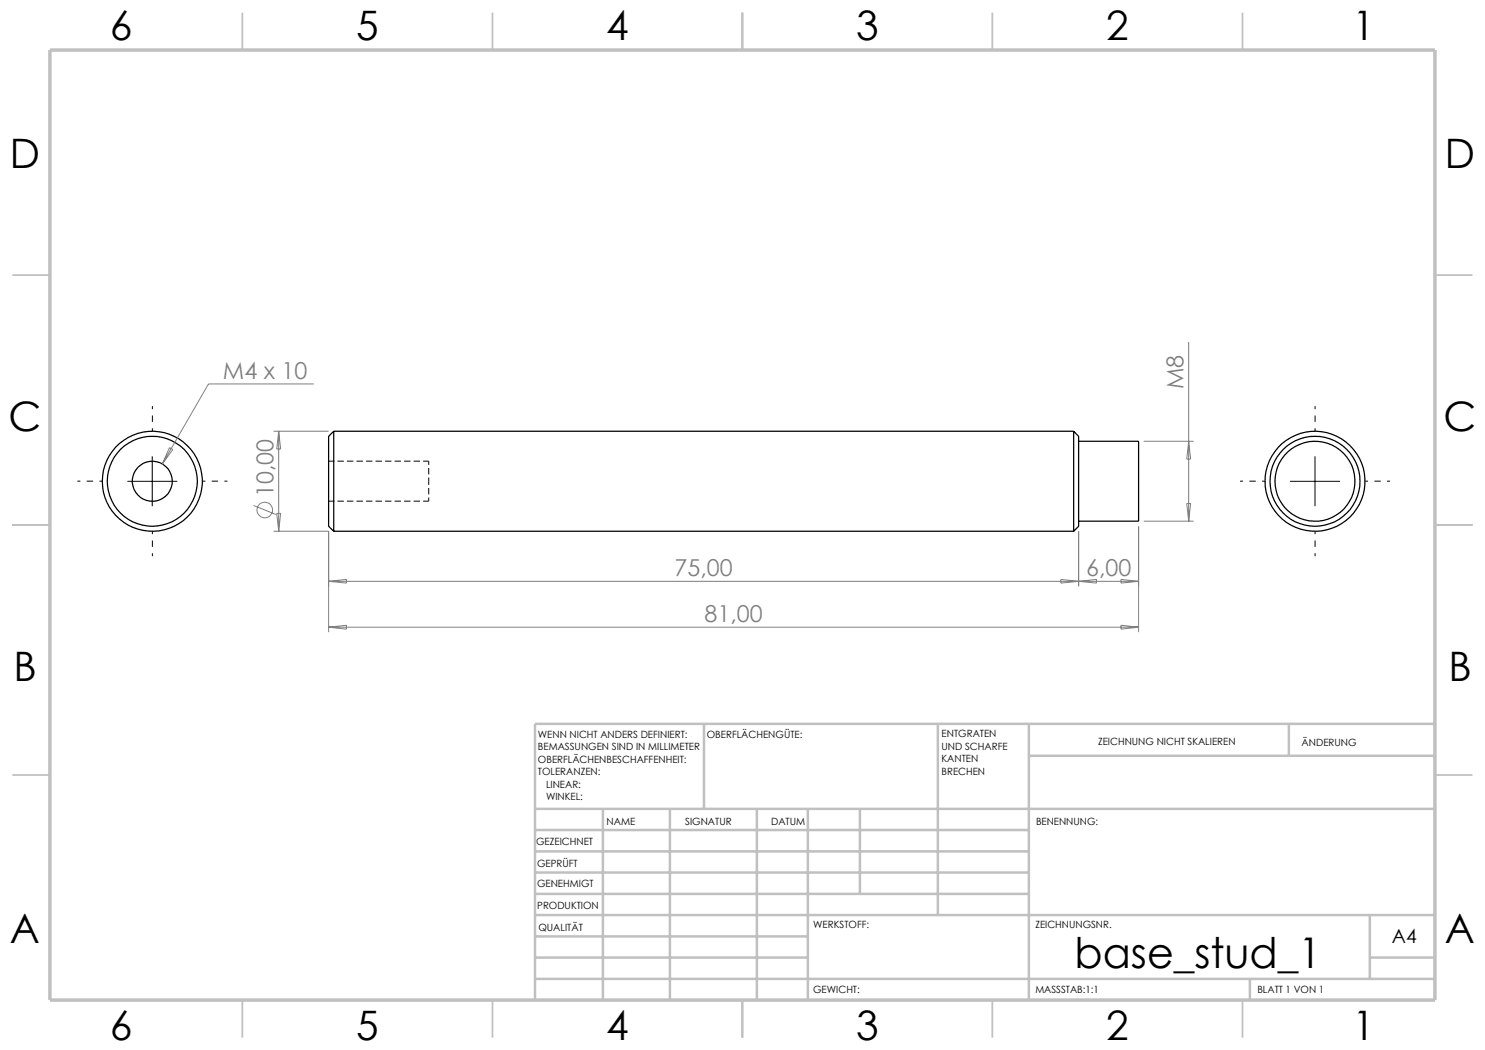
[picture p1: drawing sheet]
<svg xmlns="http://www.w3.org/2000/svg" width="297mm" height="210mm" viewBox="0 0 297 210" stroke-linecap="round" stroke-linejoin="round" font-family="sans-serif">
<g fill="none" stroke="#000" stroke-width=".25">
<path d="M66.7 86.2l-1 1.1v18l1 .9M66.7 86.2v20M66.7 86.2h148M214.7 86.2v20M214.7 86.2l1 1.1v18l-1 .9M215.7 88.3h12v15.9h-12M66.7 106.2h148"/>
<circle cx="30.5" cy="96.3" r="9"/>
<circle cx="30.5" cy="96.2" r="4"/>
<circle cx="30.5" cy="96.3" r="10"/>
<circle cx="263" cy="96.2" r="8"/>
<circle cx="263" cy="96.3" r="10"/>
<circle cx="263" cy="96.3" r="9"/>
</g>
<path d="M85.7 96.2v-4M85.7 100.2v-4" fill="none" stroke="#000" stroke-width=".2" stroke-dasharray="1.3 .6" stroke-dashoffset=".5" stroke-linecap="butt"/>
<path d="M85.7 92.2h-20M65.7 100.2h20" fill="none" stroke="#000" stroke-width=".2" stroke-dasharray="1.3 .6" stroke-dashoffset=".2" stroke-linecap="butt"/>
<g fill="none" stroke="#808080" stroke-width=".2">
<path d="M62.8 76.8h-21.1l-9.2 16M237.7 68.4v35.8M33.9 89.5l.7 .4-2.1 2.9zM54.7 86.2h11M55.7 86.2v20M55.7 86.2l.4 3.6h-.7zM228.7 88.3h10M237.7 88.3l.4 3.5h-.8zM50.7 101.1l4.5 1.8M54.7 106.2h11v20.2M55.4 102.7h.7l-.4 3.5zM65.7 116.3h162"/>
<path d="M65.7 116.3l3.6-.4v.7zM212.2 115.9l3.5 .4-3.5 .3zM215.7 116.3l3.6-.4v.7zM215.7 106.2v11.1M224.2 115.9l3.5 .4-3.5 .3zM227.7 105.3v21.1M228.7 104.2h10M237.3 100.7h.8l-.4 3.5zM65.7 125.4l3.6-.3v.7zM65.7 125.4h162M224.2 125.1l3.5 .3-3.5 .4z"/>
<circle cx="52.9" cy="102" r="1.55"/>
</g>
<path d="M20.5 96.2h-5M30.5 86.2v-5M40.5 96.2h5M253 96.2h-5M263 86.2v-5M273 96.2h5M30.5 106.2v5M263 106.2v5" fill="none" stroke="#000" stroke-width=".2" stroke-dasharray="15.2 1.3 1.3 1.3" stroke-dashoffset="14.6" stroke-linecap="butt"/>
<path d="M25.5 96.3h10M30.4 91.3v9.9M258 96.3h10M263 91.3v9.9" fill="none" stroke="#000" stroke-width=".2"/>
<g fill="none" stroke="#c0c0c0" stroke-width=".35">
<path d="M48.5 2.5v7.5M98.5 2.5v7.5M148.5 2.5v7.5M198.5 2.5v7.5M248.5 2.5v7.5M2.5 55h7.5M287 55h7.5M2.5 105h7.5M287 105h7.5M2.5 155h7.5M287 155h7.5M48.5 200v7.5"/>
<path d="M98.5 200v7.5M148.5 200v7.5M198.5 200v7.5M248.5 200v7.5"/>
</g>
<g fill="none" stroke="#c0c0c0" stroke-width=".5">
<path d="M140.8 144.8v17M187.6 144.8v38.2M205.8 144.8v55.2M205.8 151.2h81.2M257.8 144.8v6.4M287 144.8h-180v55.2M107 161.8h180M107 178.8h98.8M107 174.5h98.8M107 170.3h98.8M107 166h98.8M120.6 161.8v38.2"/>
<path d="M134 161.8v38.2M151.4 161.8v38.2M161.6 161.8v38.2M172 161.8v17M107 195.8h180M107 191.5h54.6M107 187.3h54.6M107 183h180M250 195.8v4.2M274 191.5h13M274 183v12.8"/>
</g>
<path d="M10 10h277v190h-277z" fill="none" stroke="#c0c0c0" stroke-width=".7" stroke-linecap="butt"/>
<text font-size="8.5" x="214.9" y="193.6">base_stud_1</text>
<g font-size="8.1">
<text x="22" y="8">6</text>
<text x="71.2" y="8">5</text>
<text x="121.2" y="8">4</text>
<text x="171.3" y="8">3</text>
<text x="221.3" y="8">2</text>
<text x="270.5" y="8">1</text>
<text x="2" y="33.6">D</text>
<text x="289" y="33.6">D</text>
<text x="1.7" y="86.1">C</text>
<text x="288.7" y="86.1">C</text>
<text x="2.7" y="136.1">B</text>
<text x="289.7" y="136.1">B</text>
<text x="2" y="188.6">A</text>
<text x="289" y="188.6">A</text>
<text x="22" y="208">6</text>
<text x="71.2" y="208">5</text>
<text x="121.2" y="208">4</text>
<text x="171.3" y="208">3</text>
<text x="221.3" y="208">2</text>
<text x="270.5" y="208">1</text>
</g>
<g font-size="4.7" fill="#808080">
<text x="44.6" y="75.8">M4 x 10</text>
<text x="236.7" y="77.9" transform="rotate(-90 236.7 77.9)">M8</text>
<text x="54.7" y="99.4" transform="rotate(-90 54.7 99.4)">10,00</text>
<text x="134.9" y="115.2">75,00</text>
<text x="217.2" y="115.2">6,00</text>
<text x="140.9" y="124.4">81,00</text>
</g>
<text font-size="3.9" x="278.4" y="188.6">A4</text>
<g font-size="2">
<text x="107.6" y="147.6">WENN NICHT ANDERS DEFINIERT:</text>
<text x="141.4" y="147.6">OBERFLÄCHENGÜTE:</text>
<text x="188.3" y="147.5">ENTGRATEN</text>
<text x="188.3" y="150">UND SCHARFE</text>
<text x="219.6" y="149">ZEICHNUNG NICHT SKALIEREN</text>
<text x="260.3" y="149.2">ÄNDERUNG</text>
<text x="107.6" y="150.1">BEMASSUNGEN SIND IN MILLIMETER</text>
<text x="107.6" y="152.6">OBERFLÄCHENBESCHAFFENHEIT:</text>
<text x="107.6" y="155.1">TOLERANZEN:</text>
<text x="188.3" y="152.5">KANTEN</text>
<text x="188.3" y="155">BRECHEN</text>
<text x="109.2" y="157.6">LINEAR:</text>
<text x="109.2" y="160.1">WINKEL:</text>
<text x="121.3" y="165">NAME</text>
<text x="137" y="164.9">SIGNATUR</text>
<text x="154.2" y="164.9">DATUM</text>
<text x="207.2" y="164.9">BENENNUNG:</text>
<text x="107.2" y="169.1">GEZEICHNET</text>
<text x="107.4" y="173.3">GEPRÜFT</text>
<text x="107.4" y="177.4">GENEHMIGT</text>
<text x="107.5" y="181.8">PRODUKTION</text>
<text x="162.6" y="185.5">WERKSTOFF:</text>
<text x="207.1" y="185.5">ZEICHNUNGSNR.</text>
<text x="107.7" y="186.1">QUALITÄT</text>
<text x="162.6" y="198.5">GEWICHT:</text>
<text x="207.1" y="198.6">MASSSTAB:1:1</text>
<text x="251.5" y="198.6">BLATT 1 VON 1</text>
</g>
</svg>
